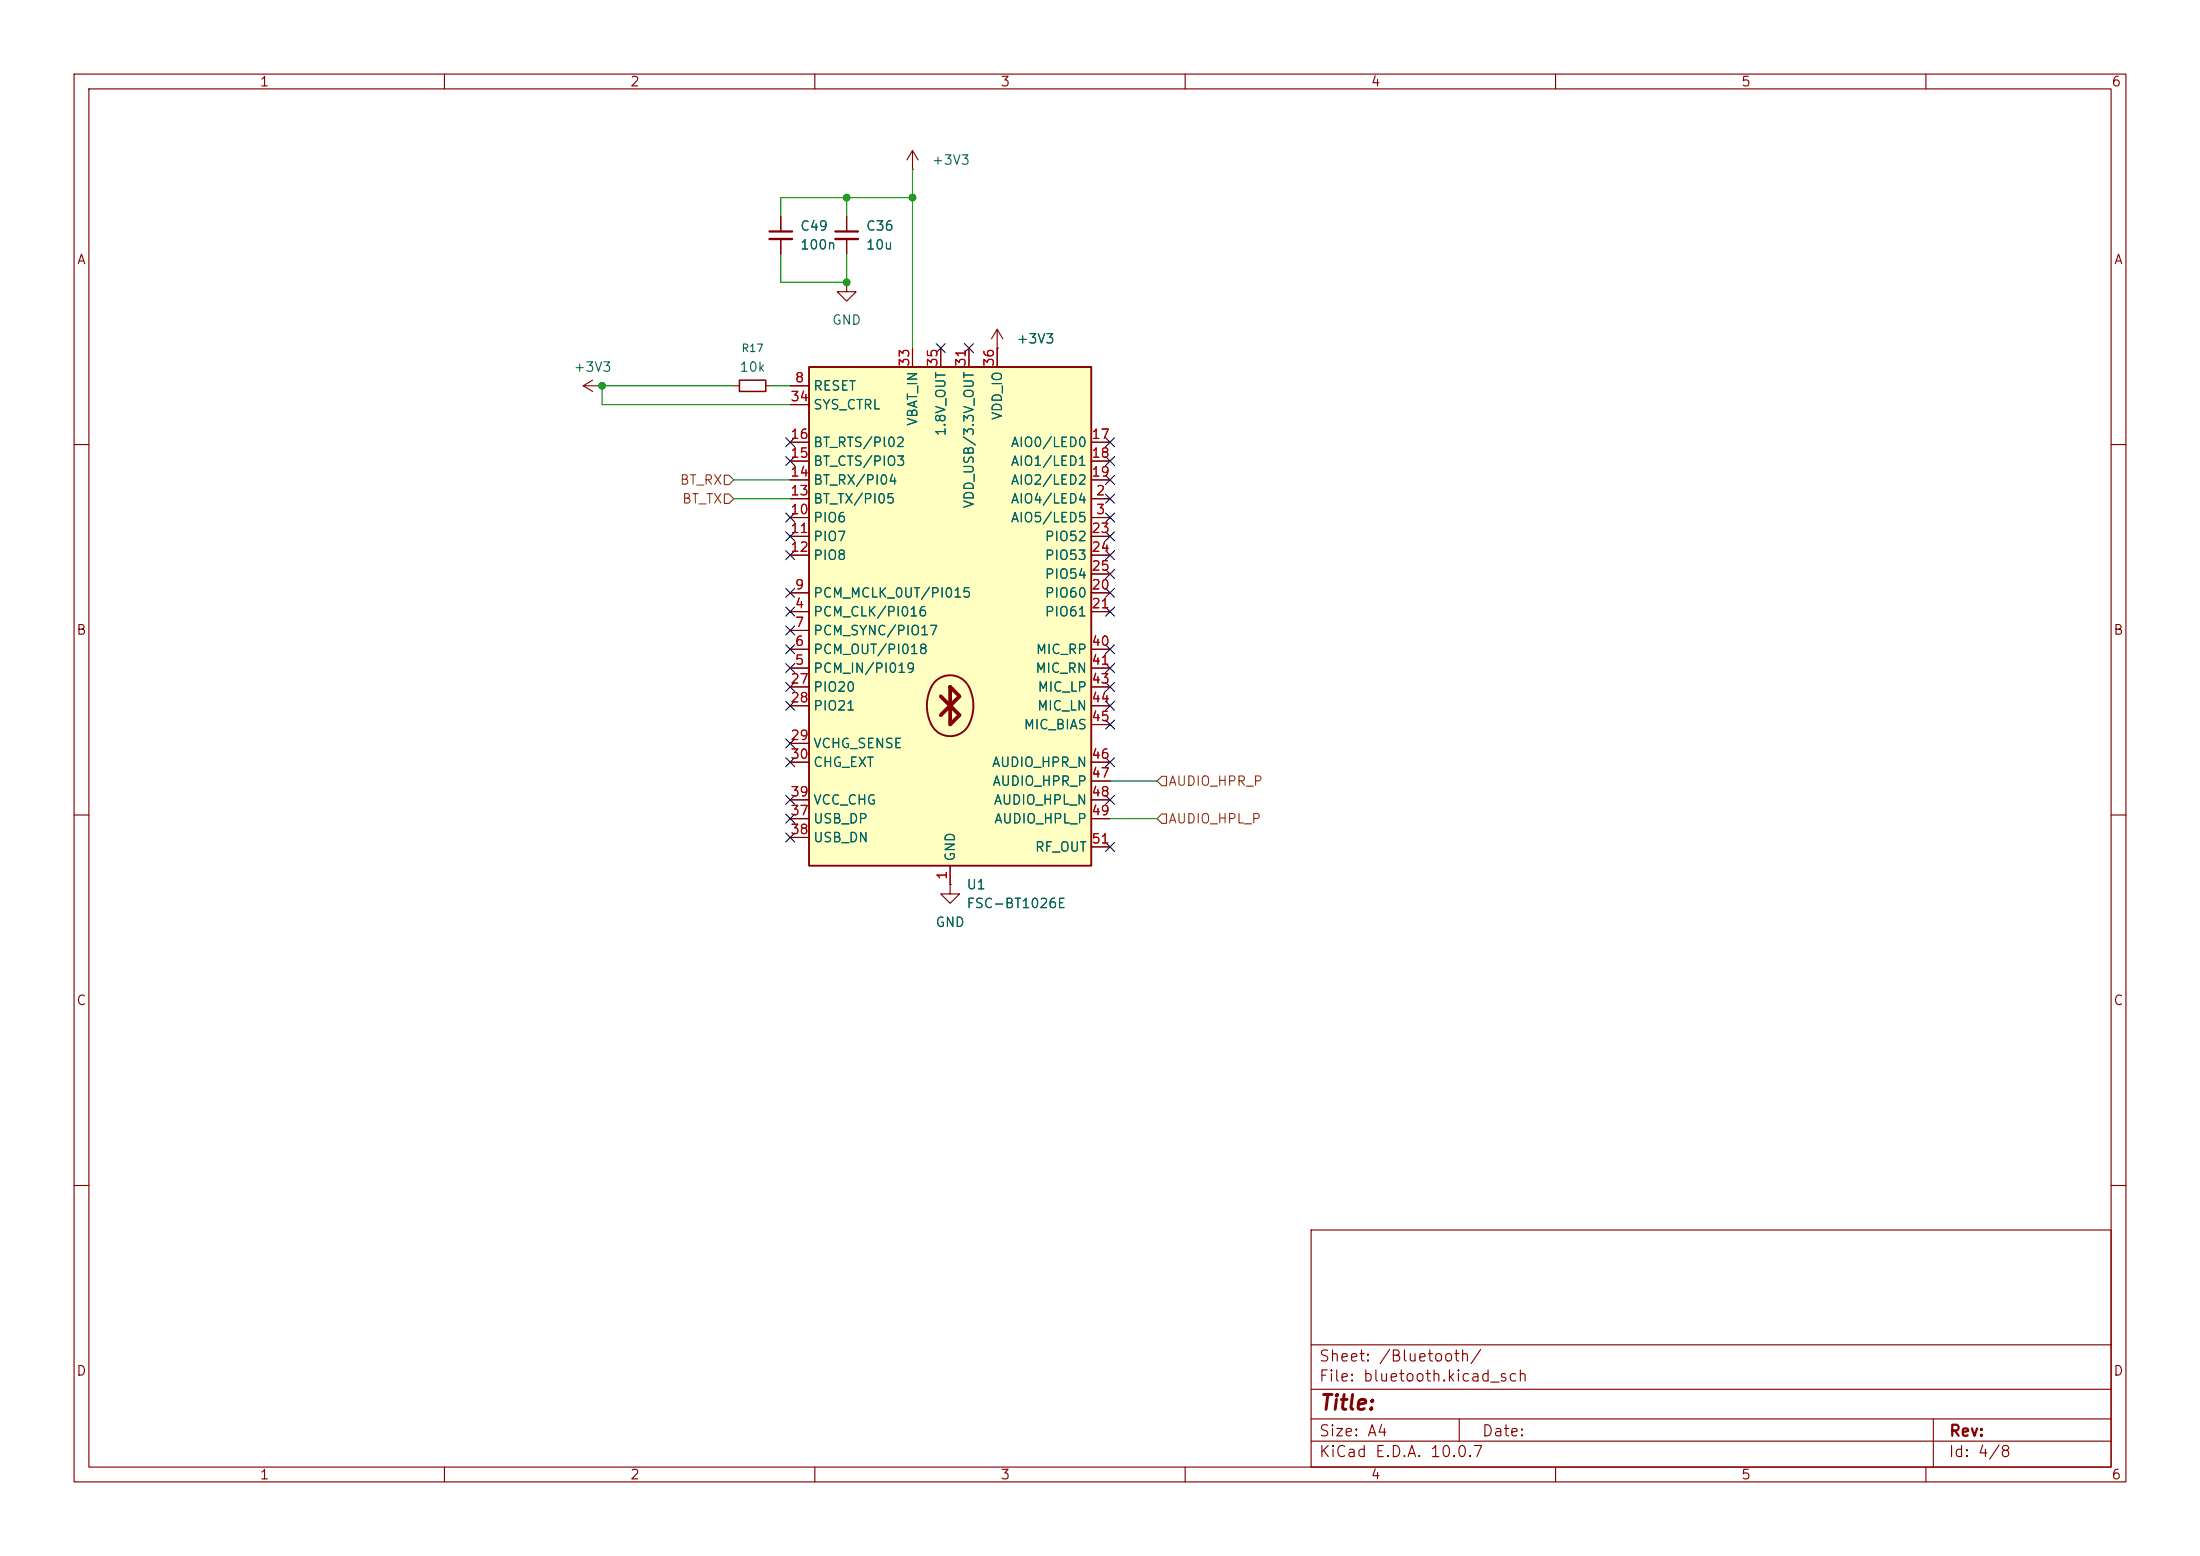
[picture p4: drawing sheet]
(kicad_sch
 (version 20260306)
 (generator "eeschema")
 (generator_version "10.0")
 (paper "A4")
 (lib_symbols
  (symbol "Bluetooth_FSC_BT1026x:FSC-BT1026x" (exclude_from_sim no) (in_bom yes) (on_board yes)
   (in_pos_files yes)
   (duplicate_pin_numbers_are_jumpers no)
   (property "Reference" "U" (at -17.145 34.29 0) (show_name no) (do_not_autoplace no) (effects (font (size 1.27 1.27)) (justify left)))
   (property "Value" "FSC-BT1026E" (at 3.175 -36.195 0) (show_name no) (do_not_autoplace no) (effects (font (size 1.27 1.27)) (justify left)))
   (property "Footprint" "Bluetooth:FSC-BT1026x" (at 20.32 34.29 0) (show_name no) (do_not_autoplace no) (hide yes) (effects (font (size 1.27 1.27))))
   (property "Datasheet" "https://www.feasycom.net/Content/upload/pdf/202313049/FSC-BT1026x-Datasheet-V1.71-EN.pdf?rnd=133" (at 0 -50.165 0) (show_name no) (do_not_autoplace no) (hide yes) (effects (font (size 1.27 1.27))))
   (property "Description" "Bluetooth 5.1 Dual-Mode, QCC5125" (at 0 0 0) (show_name no) (do_not_autoplace no) (hide yes) (effects (font (size 1.27 1.27))))
   (symbol "FSC-BT1026x_0_1"
    (rectangle (start -19.05 33.02) (end 19.05 -34.29) (stroke (width 0.254) (type default)) (fill (type background)))
    (arc (start 2.5401 -10.16) (mid 3.1397 -12.7) (end 2.5401 -15.24) (stroke (width 0.254) (type default)) (fill (type background)))
    (polyline (pts (xy 0.0001 -10.16) (xy 1.2701 -11.43) (xy 0.0001 -12.7) (xy 1.2701 -13.97) (xy 0.0001 -15.24) (xy 0.0001 -10.16)) (stroke (width 0.508) (type default)) (fill (type none)))
    (arc (start -2.5399 -10.16) (mid 0.0001 -8.5902) (end 2.5401 -10.16) (stroke (width 0.254) (type default)) (fill (type background)))
    (polyline (pts (xy 0.0001 -12.7) (xy -1.2699 -11.43)) (stroke (width 0.508) (type default)) (fill (type none)))
    (polyline (pts (xy 0.0001 -12.7) (xy -1.2699 -13.97)) (stroke (width 0.508) (type default)) (fill (type none)))
    (arc (start 2.5401 -15.24) (mid 0.0001 -16.8098) (end -2.5399 -15.24) (stroke (width 0.254) (type default)) (fill (type background)))
    (arc (start -2.5399 -15.24) (mid -3.1395 -12.7) (end -2.5399 -10.16) (stroke (width 0.254) (type default)) (fill (type background))))
   (symbol "FSC-BT1026x_1_0"
    (pin bidirectional line (at 21.59 15.24 180) (length 2.54) (name "AIO4/LED4" (effects (font (size 1.27 1.27)))) (number "2" (effects (font (size 1.27 1.27)))))
    (pin bidirectional line (at 21.59 12.7 180) (length 2.54) (name "AIO5/LED5" (effects (font (size 1.27 1.27)))) (number "3" (effects (font (size 1.27 1.27)))))
    (pin bidirectional line (at -21.59 0 0) (length 2.54) (name "PCM_CLK/PI016" (effects (font (size 1.27 1.27)))) (number "4" (effects (font (size 1.27 1.27)))))
    (pin bidirectional line (at -21.59 -7.62 0) (length 2.54) (name "PCM_IN/PI019" (effects (font (size 1.27 1.27)))) (number "5" (effects (font (size 1.27 1.27)))))
    (pin bidirectional line (at -21.59 -5.08 0) (length 2.54) (name "PCM_OUT/PI018" (effects (font (size 1.27 1.27)))) (number "6" (effects (font (size 1.27 1.27)))))
    (pin bidirectional line (at -21.59 -2.54 0) (length 2.54) (name "PCM_SYNC/PIO17" (effects (font (size 1.27 1.27)))) (number "7" (effects (font (size 1.27 1.27)))))
    (pin input line (at -21.59 30.48 0) (length 2.54) (name "RESET" (effects (font (size 1.27 1.27)))) (number "8" (effects (font (size 1.27 1.27)))))
    (pin bidirectional line (at -21.59 2.54 0) (length 2.54) (name "PCM_MCLK_0UT/PI015" (effects (font (size 1.27 1.27)))) (number "9" (effects (font (size 1.27 1.27)))))
    (pin bidirectional line (at -21.59 12.7 0) (length 2.54) (name "PIO6" (effects (font (size 1.27 1.27)))) (number "10" (effects (font (size 1.27 1.27)))))
    (pin bidirectional line (at -21.59 10.16 0) (length 2.54) (name "PIO7" (effects (font (size 1.27 1.27)))) (number "11" (effects (font (size 1.27 1.27)))))
    (pin bidirectional line (at -21.59 7.62 0) (length 2.54) (name "PIO8" (effects (font (size 1.27 1.27)))) (number "12" (effects (font (size 1.27 1.27)))))
    (pin bidirectional line (at -21.59 15.24 0) (length 2.54) (name "BT_TX/PI05" (effects (font (size 1.27 1.27)))) (number "13" (effects (font (size 1.27 1.27)))))
    (pin bidirectional line (at -21.59 17.78 0) (length 2.54) (name "BT_RX/PI04" (effects (font (size 1.27 1.27)))) (number "14" (effects (font (size 1.27 1.27)))))
    (pin bidirectional line (at -21.59 20.32 0) (length 2.54) (name "BT_CTS/PIO3" (effects (font (size 1.27 1.27)))) (number "15" (effects (font (size 1.27 1.27)))))
    (pin bidirectional line (at -21.59 22.86 0) (length 2.54) (name "BT_RTS/Pl02" (effects (font (size 1.27 1.27)))) (number "16" (effects (font (size 1.27 1.27)))))
    (pin bidirectional line (at 21.59 22.86 180) (length 2.54) (name "AIO0/LED0" (effects (font (size 1.27 1.27)))) (number "17" (effects (font (size 1.27 1.27)))))
    (pin bidirectional line (at 21.59 20.32 180) (length 2.54) (name "AIO1/LED1" (effects (font (size 1.27 1.27)))) (number "18" (effects (font (size 1.27 1.27)))))
    (pin bidirectional line (at 21.59 17.78 180) (length 2.54) (name "AIO2/LED2" (effects (font (size 1.27 1.27)))) (number "19" (effects (font (size 1.27 1.27)))))
    (pin bidirectional line (at 21.59 2.54 180) (length 2.54) (name "PIO60" (effects (font (size 1.27 1.27)))) (number "20" (effects (font (size 1.27 1.27)))))
    (pin bidirectional line (at 21.59 0 180) (length 2.54) (name "PIO61" (effects (font (size 1.27 1.27)))) (number "21" (effects (font (size 1.27 1.27)))))
    (pin bidirectional line (at 21.59 10.16 180) (length 2.54) (name "PIO52" (effects (font (size 1.27 1.27)))) (number "23" (effects (font (size 1.27 1.27)))))
    (pin bidirectional line (at 21.59 7.62 180) (length 2.54) (name "PIO53" (effects (font (size 1.27 1.27)))) (number "24" (effects (font (size 1.27 1.27)))))
    (pin bidirectional line (at 21.59 5.08 180) (length 2.54) (name "PIO54" (effects (font (size 1.27 1.27)))) (number "25" (effects (font (size 1.27 1.27)))))
    (pin bidirectional line (at -21.59 -10.16 0) (length 2.54) (name "PIO20" (effects (font (size 1.27 1.27)))) (number "27" (effects (font (size 1.27 1.27)))))
    (pin input line (at -21.59 -12.7 0) (length 2.54) (name "PIO21" (effects (font (size 1.27 1.27)))) (number "28" (effects (font (size 1.27 1.27)))))
    (pin input line (at -21.59 -17.78 0) (length 2.54) (name "VCHG_SENSE" (effects (font (size 1.27 1.27)))) (number "29" (effects (font (size 1.27 1.27)))))
    (pin output line (at -21.59 -20.32 0) (length 2.54) (name "CHG_EXT" (effects (font (size 1.27 1.27)))) (number "30" (effects (font (size 1.27 1.27)))))
    (pin power_out line (at 2.54 35.56 270) (length 2.54) (name "VDD_USB/3.3V_OUT" (effects (font (size 1.27 1.27)))) (number "31" (effects (font (size 1.27 1.27)))))
    (pin input line (at -21.59 27.94 0) (length 2.54) (name "SYS_CTRL" (effects (font (size 1.27 1.27)))) (number "34" (effects (font (size 1.27 1.27)))))
    (pin power_in line (at -1.27 35.56 270) (length 2.54) (name "1.8V_OUT" (effects (font (size 1.27 1.27)))) (number "35" (effects (font (size 1.27 1.27)))))
    (pin bidirectional line (at -21.59 -27.94 0) (length 2.54) (name "USB_DP" (effects (font (size 1.27 1.27)))) (number "37" (effects (font (size 1.27 1.27)))))
    (pin bidirectional line (at -21.59 -30.48 0) (length 2.54) (name "USB_DN" (effects (font (size 1.27 1.27)))) (number "38" (effects (font (size 1.27 1.27)))))
    (pin input line (at -21.59 -25.4 0) (length 2.54) (name "VCC_CHG" (effects (font (size 1.27 1.27)))) (number "39" (effects (font (size 1.27 1.27)))))
    (pin input line (at 21.59 -5.08 180) (length 2.54) (name "MIC_RP" (effects (font (size 1.27 1.27)))) (number "40" (effects (font (size 1.27 1.27)))))
    (pin input line (at 21.59 -7.62 180) (length 2.54) (name "MIC_RN" (effects (font (size 1.27 1.27)))) (number "41" (effects (font (size 1.27 1.27)))))
    (pin input line (at 21.59 -10.16 180) (length 2.54) (name "MIC_LP" (effects (font (size 1.27 1.27)))) (number "43" (effects (font (size 1.27 1.27)))))
    (pin input line (at 21.59 -12.7 180) (length 2.54) (name "MIC_LN" (effects (font (size 1.27 1.27)))) (number "44" (effects (font (size 1.27 1.27)))))
    (pin input line (at 21.59 -15.24 180) (length 2.54) (name "MIC_BIAS" (effects (font (size 1.27 1.27)))) (number "45" (effects (font (size 1.27 1.27)))))
    (pin output line (at 21.59 -20.32 180) (length 2.54) (name "AUDIO_HPR_N" (effects (font (size 1.27 1.27)))) (number "46" (effects (font (size 1.27 1.27)))))
    (pin output line (at 21.59 -22.86 180) (length 2.54) (name "AUDIO_HPR_P" (effects (font (size 1.27 1.27)))) (number "47" (effects (font (size 1.27 1.27)))))
    (pin output line (at 21.59 -25.4 180) (length 2.54) (name "AUDIO_HPL_N" (effects (font (size 1.27 1.27)))) (number "48" (effects (font (size 1.27 1.27)))))
    (pin output line (at 21.59 -27.94 180) (length 2.54) (name "AUDIO_HPL_P" (effects (font (size 1.27 1.27)))) (number "49" (effects (font (size 1.27 1.27)))))
    (pin output line (at 21.59 -31.75 180) (length 2.54) (name "RF_OUT" (effects (font (size 1.27 1.27)))) (number "51" (effects (font (size 1.27 1.27))))))
   (symbol "FSC-BT1026x_1_1"
    (pin power_in line (at 0 -36.83 90) (length 2.54) (name "GND" (effects (font (size 1.27 1.27)))) (number "1" (effects (font (size 1.27 1.27)))))
    (pin passive line (at 0 -36.83 90) (length 2.54) (hide yes) (name "GND" (effects (font (size 1.27 1.27)))) (number "22" (effects (font (size 1.27 1.27)))))
    (pin no_connect line (at -6.35 -36.83 90) (length 2.54) (hide yes) (name "NC" (effects (font (size 1.27 1.27)))) (number "26" (effects (font (size 1.27 1.27)))))
    (pin passive line (at 0 -36.83 90) (length 2.54) (hide yes) (name "GND" (effects (font (size 1.27 1.27)))) (number "32" (effects (font (size 1.27 1.27)))))
    (pin power_in line (at -5.08 35.56 270) (length 2.54) (name "VBAT_IN" (effects (font (size 1.27 1.27)))) (number "33" (effects (font (size 1.27 1.27)))))
    (pin power_in line (at 6.35 35.56 270) (length 2.54) (name "VDD_IO" (effects (font (size 1.27 1.27)))) (number "36" (effects (font (size 1.27 1.27)))))
    (pin no_connect line (at -6.35 -36.83 90) (length 2.54) (hide yes) (name "NC" (effects (font (size 1.27 1.27)))) (number "42" (effects (font (size 1.27 1.27)))))
    (pin passive line (at 0 -36.83 90) (length 2.54) (hide yes) (name "GND" (effects (font (size 1.27 1.27)))) (number "50" (effects (font (size 1.27 1.27)))))
    (pin passive line (at 0 -36.83 90) (length 2.54) (hide yes) (name "GND" (effects (font (size 1.27 1.27)))) (number "52" (effects (font (size 1.27 1.27))))))
   (embedded_fonts no))
  (symbol "Device:C_Small"
   (pin_numbers (hide yes))
   (pin_names
    (offset 0.254) (hide yes)) (exclude_from_sim no) (in_bom yes) (on_board yes)
   (in_pos_files yes)
   (duplicate_pin_numbers_are_jumpers no)
   (property "Reference" "C" (at 0.254 1.778 0) (show_name no) (do_not_autoplace no) (effects (font (size 1.27 1.27)) (justify left)))
   (property "Value" "C_Small" (at 0.254 -2.032 0) (show_name no) (do_not_autoplace no) (effects (font (size 1.27 1.27)) (justify left)))
   (property "Footprint" "" (at 0 0 0) (show_name no) (do_not_autoplace no) (hide yes) (effects (font (size 1.27 1.27))))
   (property "Datasheet" "" (at 0 0 0) (show_name no) (do_not_autoplace no) (hide yes) (effects (font (size 1.27 1.27))))
   (property "Description" "Unpolarized capacitor, small symbol" (at 0 0 0) (show_name no) (do_not_autoplace no) (hide yes) (effects (font (size 1.27 1.27))))
   (symbol "C_Small_0_1"
    (polyline (pts (xy -1.524 0.508) (xy 1.524 0.508)) (stroke (width 0.3048) (type default)) (fill (type none)))
    (polyline (pts (xy -1.524 -0.508) (xy 1.524 -0.508)) (stroke (width 0.3302) (type default)) (fill (type none))))
   (symbol "C_Small_1_1"
    (pin passive line (at 0 2.54 270) (length 2.032) (name "" (effects (font (size 1.27 1.27)))) (number "1" (effects (font (size 1.27 1.27)))))
    (pin passive line (at 0 -2.54 90) (length 2.032) (name "" (effects (font (size 1.27 1.27)))) (number "2" (effects (font (size 1.27 1.27))))))
   (embedded_fonts no))
  (symbol "Device:R_Small"
   (pin_numbers (hide yes))
   (pin_names
    (offset 0.254) (hide yes)) (exclude_from_sim no) (in_bom yes) (on_board yes)
   (in_pos_files yes)
   (duplicate_pin_numbers_are_jumpers no)
   (property "Reference" "R" (at 0 0 90) (show_name no) (do_not_autoplace no) (effects (font (size 1.016 1.016))))
   (property "Value" "R_Small" (at 1.778 0 90) (show_name no) (do_not_autoplace no) (effects (font (size 1.27 1.27))))
   (property "Footprint" "" (at 0 0 0) (show_name no) (do_not_autoplace no) (hide yes) (effects (font (size 1.27 1.27))))
   (property "Datasheet" "" (at 0 0 0) (show_name no) (do_not_autoplace no) (hide yes) (effects (font (size 1.27 1.27))))
   (property "Description" "Resistor, small symbol" (at 0 0 0) (show_name no) (do_not_autoplace no) (hide yes) (effects (font (size 1.27 1.27))))
   (symbol "R_Small_0_1"
    (rectangle (start -0.762 1.778) (end 0.762 -1.778) (stroke (width 0.2032) (type default)) (fill (type none))))
   (symbol "R_Small_1_1"
    (pin passive line (at 0 2.54 270) (length 0.762) (name "" (effects (font (size 1.27 1.27)))) (number "1" (effects (font (size 1.27 1.27)))))
    (pin passive line (at 0 -2.54 90) (length 0.762) (name "" (effects (font (size 1.27 1.27)))) (number "2" (effects (font (size 1.27 1.27))))))
   (embedded_fonts no))
  (symbol "power:+3.3V"
   (power global)
   (pin_numbers (hide yes))
   (pin_names
    (offset 0) (hide yes)) (exclude_from_sim no) (in_bom yes) (on_board yes)
   (in_pos_files yes)
   (duplicate_pin_numbers_are_jumpers no)
   (property "Reference" "#PWR" (at 0 -3.81 0) (show_name no) (do_not_autoplace no) (hide yes) (effects (font (size 1.27 1.27))))
   (property "Value" "+3.3V" (at 0 3.556 0) (show_name no) (do_not_autoplace no) (effects (font (size 1.27 1.27))))
   (property "Footprint" "" (at 0 0 0) (show_name no) (do_not_autoplace no) (hide yes) (effects (font (size 1.27 1.27))))
   (property "Datasheet" "" (at 0 0 0) (show_name no) (do_not_autoplace no) (hide yes) (effects (font (size 1.27 1.27))))
   (property "Description" "Power symbol creates a global label with name \"+3.3V\"" (at 0 0 0) (show_name no) (do_not_autoplace no) (hide yes) (effects (font (size 1.27 1.27))))
   (symbol "+3.3V_0_1"
    (polyline (pts (xy -0.762 1.27) (xy 0 2.54)) (stroke (width 0) (type default)) (fill (type none)))
    (polyline (pts (xy 0 2.54) (xy 0.762 1.27)) (stroke (width 0) (type default)) (fill (type none)))
    (polyline (pts (xy 0 0) (xy 0 2.54)) (stroke (width 0) (type default)) (fill (type none))))
   (symbol "+3.3V_1_1"
    (pin power_in line (at 0 0 90) (length 0) (name "" (effects (font (size 1.27 1.27)))) (number "1" (effects (font (size 1.27 1.27))))))
   (embedded_fonts no))
  (symbol "power:GND"
   (power global)
   (pin_numbers (hide yes))
   (pin_names
    (offset 0) (hide yes)) (exclude_from_sim no) (in_bom yes) (on_board yes)
   (in_pos_files yes)
   (duplicate_pin_numbers_are_jumpers no)
   (property "Reference" "#PWR" (at 0 -6.35 0) (show_name no) (do_not_autoplace no) (hide yes) (effects (font (size 1.27 1.27))))
   (property "Value" "GND" (at 0 -3.81 0) (show_name no) (do_not_autoplace no) (effects (font (size 1.27 1.27))))
   (property "Footprint" "" (at 0 0 0) (show_name no) (do_not_autoplace no) (hide yes) (effects (font (size 1.27 1.27))))
   (property "Datasheet" "" (at 0 0 0) (show_name no) (do_not_autoplace no) (hide yes) (effects (font (size 1.27 1.27))))
   (property "Description" "Power symbol creates a global label with name \"GND\" , ground" (at 0 0 0) (show_name no) (do_not_autoplace no) (hide yes) (effects (font (size 1.27 1.27))))
   (symbol "GND_0_1"
    (polyline (pts (xy 0 0) (xy 0 -1.27) (xy 1.27 -1.27) (xy 0 -2.54) (xy -1.27 -1.27) (xy 0 -1.27)) (stroke (width 0) (type default)) (fill (type none))))
   (symbol "GND_1_1"
    (pin power_in line (at 0 0 270) (length 0) (name "" (effects (font (size 1.27 1.27)))) (number "1" (effects (font (size 1.27 1.27))))))
   (embedded_fonts no)))
 (junction
  (at 123.19 26.67)
  (diameter 0)
  (color 0 0 0 0))
 (junction
  (at 114.3 26.67)
  (diameter 0)
  (color 0 0 0 0))
 (junction
  (at 114.3 38.1)
  (diameter 0)
  (color 0 0 0 0))
 (junction
  (at 81.28 52.07)
  (diameter 0)
  (color 0 0 0 0))
 (no_connect
  (at 149.86 59.69))
 (no_connect
  (at 127 46.99))
 (no_connect
  (at 106.68 107.95))
 (no_connect
  (at 106.68 85.09))
 (no_connect
  (at 106.68 74.93))
 (no_connect
  (at 149.86 107.95))
 (no_connect
  (at 106.68 90.17))
 (no_connect
  (at 149.86 82.55))
 (no_connect
  (at 106.68 95.25))
 (no_connect
  (at 106.68 102.87))
 (no_connect
  (at 149.86 95.25))
 (no_connect
  (at 106.68 69.85))
 (no_connect
  (at 106.68 110.49))
 (no_connect
  (at 149.86 90.17))
 (no_connect
  (at 149.86 69.85))
 (no_connect
  (at 149.86 87.63))
 (no_connect
  (at 149.86 92.71))
 (no_connect
  (at 149.86 80.01))
 (no_connect
  (at 149.86 97.79))
 (no_connect
  (at 149.86 74.93))
 (no_connect
  (at 106.68 59.69))
 (no_connect
  (at 149.86 62.23))
 (no_connect
  (at 149.86 72.39))
 (no_connect
  (at 149.86 67.31))
 (no_connect
  (at 106.68 80.01))
 (no_connect
  (at 106.68 72.39))
 (no_connect
  (at 149.86 114.3))
 (no_connect
  (at 106.68 92.71))
 (no_connect
  (at 106.68 62.23))
 (no_connect
  (at 149.86 64.77))
 (no_connect
  (at 106.68 113.03))
 (no_connect
  (at 149.86 77.47))
 (no_connect
  (at 130.81 46.99))
 (no_connect
  (at 106.68 100.33))
 (no_connect
  (at 106.68 82.55))
 (no_connect
  (at 106.68 87.63))
 (no_connect
  (at 149.86 102.87))
 (wire
  (pts (xy 99.06 67.31) (xy 106.68 67.31))
  (stroke (width 0) (type default)))
 (wire
  (pts (xy 123.19 22.86) (xy 123.19 26.67))
  (stroke (width 0) (type default)))
 (wire
  (pts (xy 105.41 26.67) (xy 114.3 26.67))
  (stroke (width 0) (type default)))
 (wire
  (pts (xy 81.28 52.07) (xy 81.28 54.61))
  (stroke (width 0) (type default)))
 (wire
  (pts (xy 99.06 64.77) (xy 106.68 64.77))
  (stroke (width 0) (type default)))
 (wire
  (pts (xy 114.3 26.67) (xy 123.19 26.67))
  (stroke (width 0) (type default)))
 (wire
  (pts (xy 105.41 38.1) (xy 114.3 38.1))
  (stroke (width 0) (type default)))
 (wire
  (pts (xy 106.68 54.61) (xy 81.28 54.61))
  (stroke (width 0) (type default)))
 (wire
  (pts (xy 149.86 105.41) (xy 156.21 105.41))
  (stroke (width 0) (type default)))
 (wire
  (pts (xy 123.19 26.67) (xy 123.19 46.99))
  (stroke (width 0) (type default)))
 (wire
  (pts (xy 81.28 52.07) (xy 99.06 52.07))
  (stroke (width 0) (type default)))
 (wire
  (pts (xy 105.41 34.29) (xy 105.41 38.1))
  (stroke (width 0) (type default)))
 (wire
  (pts (xy 149.86 110.49) (xy 156.21 110.49))
  (stroke (width 0) (type default)))
 (wire
  (pts (xy 114.3 29.21) (xy 114.3 26.67))
  (stroke (width 0) (type default)))
 (wire
  (pts (xy 105.41 29.21) (xy 105.41 26.67))
  (stroke (width 0) (type default)))
 (wire
  (pts (xy 114.3 34.29) (xy 114.3 38.1))
  (stroke (width 0) (type default)))
 (wire
  (pts (xy 104.14 52.07) (xy 106.68 52.07))
  (stroke (width 0) (type default)))
 (hierarchical_label "AUDIO_HPL_P"
  (shape input)
  (at 156.21 110.49 0)
  (effects (font (size 1.27 1.27)) (justify left)))
 (hierarchical_label "BT_TX"
  (shape input)
  (at 99.06 67.31 180)
  (effects (font (size 1.27 1.27)) (justify right)))
 (hierarchical_label "AUDIO_HPR_P"
  (shape input)
  (at 156.21 105.41 0)
  (effects (font (size 1.27 1.27)) (justify left)))
 (hierarchical_label "BT_RX"
  (shape input)
  (at 99.06 64.77 180)
  (effects (font (size 1.27 1.27)) (justify right)))
 (symbol
  (lib_id "power:+3.3V")
  (at 123.19 22.86 0)
  (unit 1)
  (body_style 1)
  (exclude_from_sim no)
  (in_bom yes)
  (on_board yes)
  (in_pos_files yes)
  (dnp no)
  (fields_autoplaced yes)
  (property "Reference" "#PWR032" (at 123.19 26.67 0) (hide yes) (show_name no) (do_not_autoplace no) (effects (font (size 1.27 1.27))))
  (property "Value" "+3V3" (at 125.73 21.5899 0) (show_name no) (do_not_autoplace no) (effects (font (size 1.27 1.27)) (justify left)))
  (property "Footprint" "" (at 123.19 22.86 0) (hide yes) (show_name no) (do_not_autoplace no) (effects (font (size 1.27 1.27))))
  (property "Datasheet" "" (at 123.19 22.86 0) (hide yes) (show_name no) (do_not_autoplace no) (effects (font (size 1.27 1.27))))
  (property "Description" "Power symbol creates a global label with name \"+3.3V\"" (at 123.19 22.86 0) (hide yes) (show_name no) (do_not_autoplace no) (effects (font (size 1.27 1.27))))
  (pin "1"))
 (symbol
  (lib_id "power:GND")
  (at 114.3 38.1 0)
  (unit 1)
  (body_style 1)
  (exclude_from_sim no)
  (in_bom yes)
  (on_board yes)
  (in_pos_files yes)
  (dnp no)
  (fields_autoplaced yes)
  (property "Reference" "#PWR039" (at 114.3 44.45 0) (hide yes) (show_name no) (do_not_autoplace no) (effects (font (size 1.27 1.27))))
  (property "Value" "GND" (at 114.3 43.18 0) (show_name no) (do_not_autoplace no) (effects (font (size 1.27 1.27))))
  (property "Footprint" "" (at 114.3 38.1 0) (hide yes) (show_name no) (do_not_autoplace no) (effects (font (size 1.27 1.27))))
  (property "Datasheet" "" (at 114.3 38.1 0) (hide yes) (show_name no) (do_not_autoplace no) (effects (font (size 1.27 1.27))))
  (property "Description" "Power symbol creates a global label with name \"GND\" , ground" (at 114.3 38.1 0) (hide yes) (show_name no) (do_not_autoplace no) (effects (font (size 1.27 1.27))))
  (pin "1"))
 (symbol
  (lib_id "Device:C_Small")
  (at 114.3 31.75 0)
  (unit 1)
  (body_style 1)
  (exclude_from_sim no)
  (in_bom yes)
  (on_board yes)
  (in_pos_files yes)
  (dnp no)
  (fields_autoplaced yes)
  (property "Reference" "C36" (at 116.84 30.4862 0) (show_name no) (do_not_autoplace no) (effects (font (size 1.27 1.27)) (justify left)))
  (property "Value" "10u" (at 116.84 33.0262 0) (show_name no) (do_not_autoplace no) (effects (font (size 1.27 1.27)) (justify left)))
  (property "Footprint" "Capacitor_SMD:C_1206_3216Metric" (at 114.3 31.75 0) (hide yes) (show_name no) (do_not_autoplace no) (effects (font (size 1.27 1.27))))
  (property "Datasheet" "" (at 114.3 31.75 0) (hide yes) (show_name no) (do_not_autoplace no) (effects (font (size 1.27 1.27))))
  (property "Description" "Unpolarized capacitor, small symbol" (at 114.3 31.75 0) (hide yes) (show_name no) (do_not_autoplace no) (effects (font (size 1.27 1.27))))
  (pin "1")
  (pin "2"))
 (symbol
  (lib_id "power:GND")
  (at 128.27 119.38 0)
  (unit 1)
  (body_style 1)
  (exclude_from_sim no)
  (in_bom yes)
  (on_board yes)
  (in_pos_files yes)
  (dnp no)
  (fields_autoplaced yes)
  (property "Reference" "#PWR035" (at 128.27 125.73 0) (hide yes) (show_name no) (do_not_autoplace no) (effects (font (size 1.27 1.27))))
  (property "Value" "GND" (at 128.27 124.46 0) (show_name no) (do_not_autoplace no) (effects (font (size 1.27 1.27))))
  (property "Footprint" "" (at 128.27 119.38 0) (hide yes) (show_name no) (do_not_autoplace no) (effects (font (size 1.27 1.27))))
  (property "Datasheet" "" (at 128.27 119.38 0) (hide yes) (show_name no) (do_not_autoplace no) (effects (font (size 1.27 1.27))))
  (property "Description" "Power symbol creates a global label with name \"GND\" , ground" (at 128.27 119.38 0) (hide yes) (show_name no) (do_not_autoplace no) (effects (font (size 1.27 1.27))))
  (pin "1"))
 (symbol
  (lib_id "power:+3.3V")
  (at 81.28 52.07 90)
  (unit 1)
  (body_style 1)
  (exclude_from_sim no)
  (in_bom yes)
  (on_board yes)
  (in_pos_files yes)
  (dnp no)
  (fields_autoplaced yes)
  (property "Reference" "#PWR036" (at 85.09 52.07 0) (hide yes) (show_name no) (do_not_autoplace no) (effects (font (size 1.27 1.27))))
  (property "Value" "+3V3" (at 80.01 49.53 90) (show_name no) (do_not_autoplace no) (effects (font (size 1.27 1.27))))
  (property "Footprint" "" (at 81.28 52.07 0) (hide yes) (show_name no) (do_not_autoplace no) (effects (font (size 1.27 1.27))))
  (property "Datasheet" "" (at 81.28 52.07 0) (hide yes) (show_name no) (do_not_autoplace no) (effects (font (size 1.27 1.27))))
  (property "Description" "Power symbol creates a global label with name \"+3.3V\"" (at 81.28 52.07 0) (hide yes) (show_name no) (do_not_autoplace no) (effects (font (size 1.27 1.27))))
  (pin "1"))
 (symbol
  (lib_id "Device:C_Small")
  (at 105.41 31.75 0)
  (unit 1)
  (body_style 1)
  (exclude_from_sim no)
  (in_bom yes)
  (on_board yes)
  (in_pos_files yes)
  (dnp no)
  (fields_autoplaced yes)
  (property "Reference" "C49" (at 107.95 30.4862 0) (show_name no) (do_not_autoplace no) (effects (font (size 1.27 1.27)) (justify left)))
  (property "Value" "100n" (at 107.95 33.0262 0) (show_name no) (do_not_autoplace no) (effects (font (size 1.27 1.27)) (justify left)))
  (property "Footprint" "Capacitor_SMD:C_0603_1608Metric" (at 105.41 31.75 0) (hide yes) (show_name no) (do_not_autoplace no) (effects (font (size 1.27 1.27))))
  (property "Datasheet" "" (at 105.41 31.75 0) (hide yes) (show_name no) (do_not_autoplace no) (effects (font (size 1.27 1.27))))
  (property "Description" "Unpolarized capacitor, small symbol" (at 105.41 31.75 0) (hide yes) (show_name no) (do_not_autoplace no) (effects (font (size 1.27 1.27))))
  (pin "1")
  (pin "2"))
 (symbol
  (lib_id "Device:R_Small")
  (at 101.6 52.07 270)
  (unit 1)
  (body_style 1)
  (exclude_from_sim no)
  (in_bom yes)
  (on_board yes)
  (in_pos_files yes)
  (dnp no)
  (fields_autoplaced yes)
  (property "Reference" "R17" (at 101.6 46.99 90) (show_name no) (do_not_autoplace no) (effects (font (size 1.016 1.016))))
  (property "Value" "10k" (at 101.6 49.53 90) (show_name no) (do_not_autoplace no) (effects (font (size 1.27 1.27))))
  (property "Footprint" "Resistor_SMD:R_0603_1608Metric" (at 101.6 52.07 0) (hide yes) (show_name no) (do_not_autoplace no) (effects (font (size 1.27 1.27))))
  (property "Datasheet" "" (at 101.6 52.07 0) (hide yes) (show_name no) (do_not_autoplace no) (effects (font (size 1.27 1.27))))
  (property "Description" "Resistor, small symbol" (at 101.6 52.07 0) (hide yes) (show_name no) (do_not_autoplace no) (effects (font (size 1.27 1.27))))
  (pin "2")
  (pin "1"))
 (symbol
  (lib_id "power:+3.3V")
  (at 134.62 46.99 0)
  (unit 1)
  (body_style 1)
  (exclude_from_sim no)
  (in_bom yes)
  (on_board yes)
  (in_pos_files yes)
  (dnp no)
  (fields_autoplaced yes)
  (property "Reference" "#PWR033" (at 134.62 50.8 0) (hide yes) (show_name no) (do_not_autoplace no) (effects (font (size 1.27 1.27))))
  (property "Value" "+3V3" (at 137.16 45.7199 0) (show_name no) (do_not_autoplace no) (effects (font (size 1.27 1.27)) (justify left)))
  (property "Footprint" "" (at 134.62 46.99 0) (hide yes) (show_name no) (do_not_autoplace no) (effects (font (size 1.27 1.27))))
  (property "Datasheet" "" (at 134.62 46.99 0) (hide yes) (show_name no) (do_not_autoplace no) (effects (font (size 1.27 1.27))))
  (property "Description" "Power symbol creates a global label with name \"+3.3V\"" (at 134.62 46.99 0) (hide yes) (show_name no) (do_not_autoplace no) (effects (font (size 1.27 1.27))))
  (pin "1"))
 (symbol
  (lib_id "Bluetooth_FSC_BT1026x:FSC-BT1026x")
  (at 128.27 82.55 0)
  (unit 1)
  (body_style 1)
  (exclude_from_sim no)
  (in_bom yes)
  (on_board yes)
  (in_pos_files yes)
  (dnp no)
  (fields_autoplaced yes)
  (property "Reference" "U1" (at 130.4133 119.38 0) (show_name no) (do_not_autoplace no) (effects (font (size 1.27 1.27)) (justify left)))
  (property "Value" "FSC-BT1026E" (at 130.4133 121.92 0) (show_name no) (do_not_autoplace no) (effects (font (size 1.27 1.27)) (justify left)))
  (property "Footprint" "footprints:FSC-BT1026x" (at 148.59 48.26 0) (hide yes) (show_name no) (do_not_autoplace no) (effects (font (size 1.27 1.27))))
  (property "Datasheet" "https://www.feasycom.net/Content/upload/pdf/202313049/FSC-BT1026x-Datasheet-V1.71-EN.pdf?rnd=133" (at 128.27 132.715 0) (hide yes) (show_name no) (do_not_autoplace no) (effects (font (size 1.27 1.27))))
  (property "Description" "Bluetooth 5.1 Dual-Mode, QCC5125" (at 128.27 82.55 0) (hide yes) (show_name no) (do_not_autoplace no) (effects (font (size 1.27 1.27))))
  (pin "4")
  (pin "18")
  (pin "2")
  (pin "34")
  (pin "15")
  (pin "14")
  (pin "28")
  (pin "11")
  (pin "13")
  (pin "7")
  (pin "8")
  (pin "12")
  (pin "6")
  (pin "27")
  (pin "30")
  (pin "5")
  (pin "39")
  (pin "37")
  (pin "16")
  (pin "38")
  (pin "31")
  (pin "35")
  (pin "17")
  (pin "10")
  (pin "9")
  (pin "29")
  (pin "19")
  (pin "51")
  (pin "23")
  (pin "48")
  (pin "52")
  (pin "24")
  (pin "40")
  (pin "25")
  (pin "45")
  (pin "49")
  (pin "46")
  (pin "3")
  (pin "47")
  (pin "26")
  (pin "20")
  (pin "21")
  (pin "32")
  (pin "33")
  (pin "43")
  (pin "44")
  (pin "42")
  (pin "41")
  (pin "1")
  (pin "50")
  (pin "22")
  (pin "36")))
